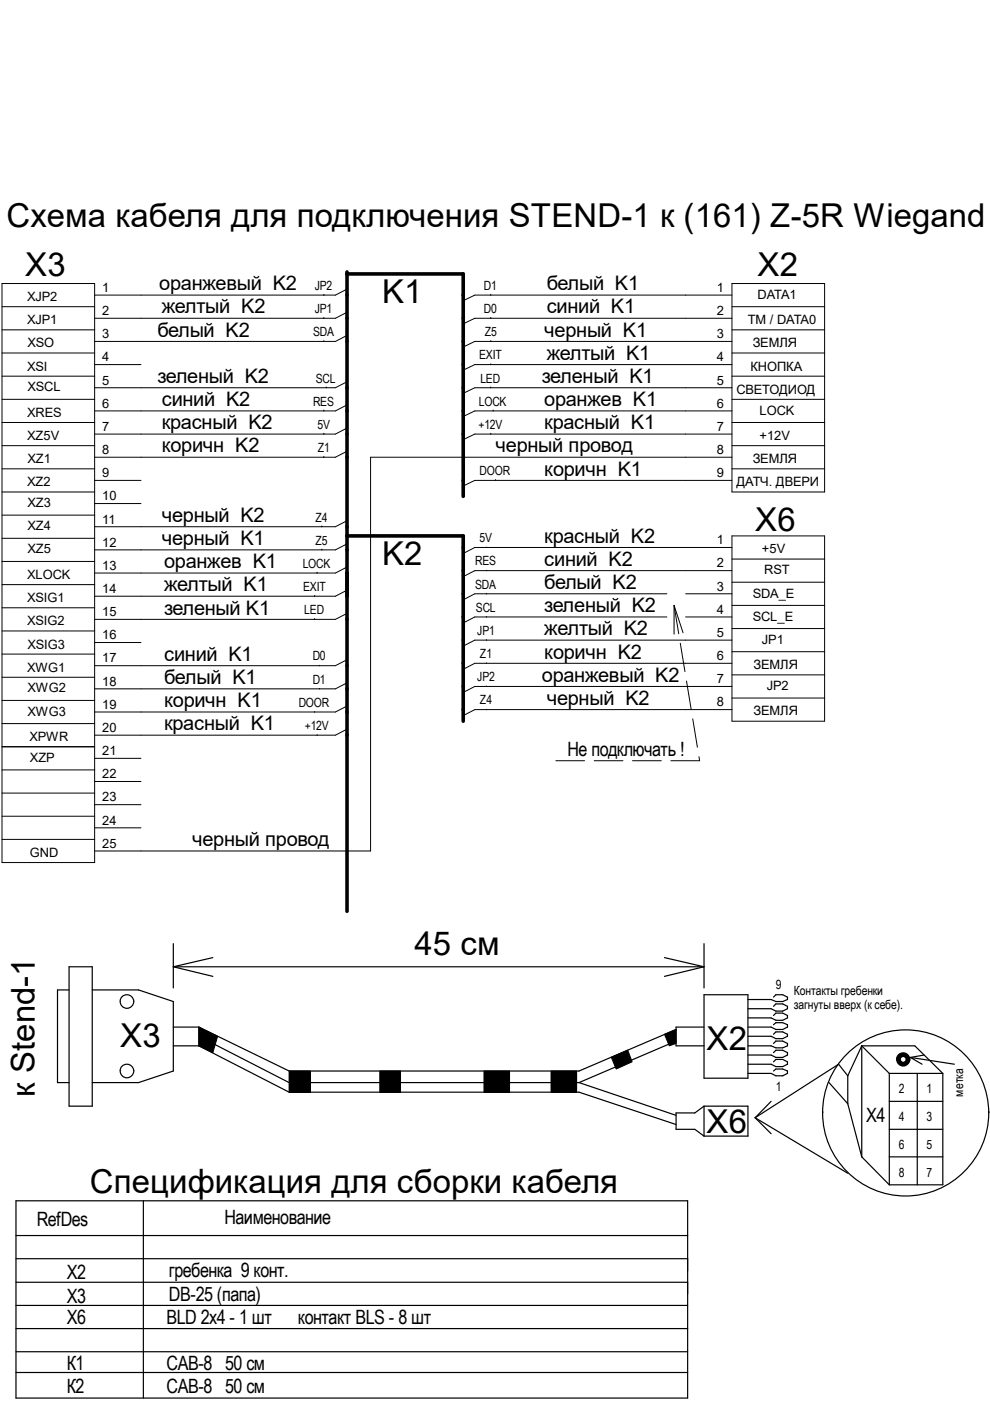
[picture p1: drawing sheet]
<svg xmlns="http://www.w3.org/2000/svg" width="210mm" height="297mm" viewBox="0 0 210 297" stroke-linecap="round" stroke-linejoin="round" font-family="sans-serif">
<g fill="none" stroke="#000" stroke-width=".25">
<path d="M14.6 209.9h-2.4v19.6h2.4M14.6 205h5v29.5h-5zM19.6 209.9h9.8l7.3 2.4v14.8l-7.3 2.4h-9.8M36.7 217.8h5.5M36.7 200.1v9.4M36.7 205h112.6M36.7 205l8.4 2M42.2 219.7l19.1 9.8h61.5M42.2 217.8v3.9M42.2 217.8l19.1 9.3h61.5l20.5-8.8M45.1 203l-8.4 2M140.9 203l8.4 2"/>
<path d="M149.3 217.8h-6v3.9h6M149.3 200.1v9.4M149.3 210.9h9.3v17.7h-9.3zM149.3 205l-8.4 2M164 217.3l.5-.5h1.4l1.1 .5v.5l-1.1 .5h-1.4l-1-.5h-4.9M164 219.3l.5-.5h1.4l1.1 .5v.4l-1.1 .5h-1.4l-1-.5h-4.9M164 215.3l.5-.5h1.4l1.1 .5v.5l-1.1 .5h-1.4l-1-.5h-4.9M164 213.4l.5-.5h1.4l1.1 .5v.5l-1.1 .5h-1.4l-1-.5h-4.9M164 211.4l.5-.5h1.4l1.1 .5v.5l-1.1 .4h-1.4l-1-.4h-4.9M36.7 221.7h5.5M42.2 221.7l19.1 9.9h61.5l20.5 6.8M122.8 229.5l20.5 7"/>
<path d="M133.1 222.7l-3.5 1.5M143.3 220.7l-20.5 8.8M149.3 234.5l-2 1.5h-4v3.4h4l2 1.5M149.3 234.5v6.4M149.3 234.5h9.3v6.4h-9.3M160.1 237l3.4 3.4M160.1 237l19.6 11.8M163.5 233.5l-3.4 3.5M164 221.2l.5-.5h1.4l1.1 .5v.5l-1.1 .5h-1.4l-1-.5h-4.9M164 227.1l.5-.4h1.4l1.1 .4v.5l-1.1 .5h-1.4l-1-.5h-4.9M164 225.1l.5-.5h1.4l1.1 .5v.5l-1.1 .5h-1.4l-1-.5h-4.9M164 223.2l.5-.5h1.4l1.1 .5v.5l-1.1 .5h-1.4l-1-.5h-4.9"/>
<path d="M175.8 229.5l3.9 4.5M179.7 228.1l-1.9-2.5-17.7 11.4M179.7 228.1v5.9M179.7 234l3 11.3M182.7 221.7h11.3l5.9 5.9M182.7 221.7v23.6M182.7 221.7l5.9 5.9M182.7 221.7l-3 6.4M188.6 239.4h11.3M188.6 227.6h11.3M188.6 227.6v23.6M188.6 233.5h11.3"/>
<path d="M193 224.2l2.5 1.4M193 224.2l9.4 1.4M194.5 227.6v23.6M195.9 223.7l-2.9 .5M199.9 227.6v23.6h-11.3M3.4 254.6h142.4v41.8h-142.4zM30.4 254.6v41.8M182.7 245.3l5.9 5.9M188.6 245.3h11.3M3.4 276.8h142.4M3.4 271.9h142.4M3.4 266.9h142.4"/>
<path d="M3.4 262h142.4M3.4 291h142.4M3.4 286.6h142.4M3.4 281.7h142.4"/>
<circle cx="26.9" cy="212.3" r="1.45"/>
<circle cx="26.9" cy="227.1" r="1.45"/>
<circle cx="192" cy="235.9" r="17.6"/>
</g>
<g fill="none" stroke="#000" stroke-width=".21">
<path d="M.4 60.1h19.7v122.8h-19.7zM.4 79.8h19.7M.4 74.8h19.7M.4 69.9h19.7M.4 65h19.7M20.1 77.3h9.8M68.7 62.4v.2M68.7 67.3v.2M68.7 72.2v.2M73.6 71.1l-2.5 1.3h-51M73.6 66.2l-2.5 1.3h-51M73.6 61.3l-2.5 1.3h-51"/>
<path d="M104.1 62.4v.2M104.1 67.3v.2M104.1 72.2v.2M104.1 77.1v.2M155.2 72.4h-54.5l-2.5 1.2M155.2 67.5h-54.5l-2.5 1.2M155.2 62.6h-54.5l-2.5 1.2M155.2 77.3h-54.5l-2.5 1.2M155.2 60.1h19.6v44.2h-19.6zM155.2 79.8h19.6M155.2 74.8h19.6M155.2 69.9h19.6"/>
<path d="M155.2 65h19.6M.4 99.4h19.7M.4 94.5h19.7M.4 89.6h19.7M.4 84.7h19.7M68.7 87v.1M68.7 91.9v.1M68.7 96.8v.1M69.2 82v.2M73.6 95.7l-2.5 1.2h-51M73.6 85.9l-2.5 1.2h-51M73.6 90.8l-2.5 1.2h-51"/>
<path d="M73.6 80.9l-2.5 1.3h-51M104.1 82v.2M104.1 91.9v.1M104.6 87v.1M155.2 96.9h-76.6v83.5h-58.5M155.2 87.1h-54.5l-2.5 1.2M155.2 92h-54.5l-2.5 1.2M155.2 82.2h-54.5l-2.5 1.2M155.2 99.4h19.6M155.2 94.5h19.6M155.2 89.6h19.6M155.2 84.7h19.6"/>
<path d="M.4 119h19.7M.4 114.1h19.7M.4 109.2h19.7M.4 104.3h19.7M20.1 101.9h9.8M20.1 106.8h9.8M68.2 111.5v.2M68.2 116.4v.2M73.6 110.4l-2.5 1.3h-51M73.6 115.3l-2.5 1.3h-51M103.1 116v.1M105.1 101.7v.2"/>
<path d="M155.2 101.9h-54.5l-2.5 1.1M155.2 116.1h-54.5l-2.5 1.2M155.2 113.6h19.6v39.3h-19.6zM155.2 118.5h19.6M.4 138.7h19.7M.4 133.8h19.7M.4 128.9h19.7M.4 124h19.7M20.1 136.2h9.8M66.7 126.2v.2M66.7 131.1v.2M67.2 121.3v.2"/>
<path d="M73.6 139.9l-2.5 1.2h-51M73.6 125.1l-2.5 1.3h-51M73.6 120.2l-2.5 1.3h-51M73.6 130l-2.5 1.3h-51M103.1 120.9v.1M103.1 125.8v.1M103.1 130.7v.1M103.1 135.6v.1M141.4 125.9h-40.7l-2.5 1.3M141.4 130.8h-40.7l-2.5 1.3M145.4 125.9h9.8M145.4 130.8h9.8"/>
<path d="M155.2 135.7h-54.5l-2.5 1.3M155.2 121h-54.5l-2.5 1.3M155.2 123.4h19.6M155.2 128.4h19.6M155.2 133.3h19.6M155.2 138.2h19.6M.4 158.3h19.7M.4 153.4h19.7M.4 148.5h19.7M.4 143.6h19.7M66.7 150.9v.1M67.2 155.8v.1"/>
<path d="M67.7 141.1h.1M67.7 146h.1M73.6 154.6l-2.5 1.3h-51M73.6 149.7l-2.5 1.3h-51M73.6 144.8l-2.5 1.2h-51M103.1 140.5v.1M103.1 145.5h.1M103.1 150.4v.1M155.2 150.5h-54.5l-2.5 1.2M155.2 140.6h-54.5l-2.5 1.3M155.2 145.5h-54.5l-2.5 1.3M155.2 143.1h19.6"/>
<path d="M155.2 148h19.6M.4 178h19.7M.4 173.1h19.7M.4 168.1h19.7M.4 163.2h19.7M20.1 165.7h9.8M20.1 160.8h9.8M20.1 170.6h9.8M20.1 175.5h9.8M42.2 217.8l3.9 1.9-1 3.5-2.9-1.5zM140.9 219.3l2.4-1v2.9l-1.4 .5zM61.3 227.1h4.5v4.5h-4.5z"/>
<path d="M80.5 227.1h4.4v4.5h-4.4zM102.6 227.1h5.4v4.5h-5.4zM116.8 227.1h5.5v4.5h-5.5zM129.6 224.2l3.5-1.5 .9 2.4-3.4 1.6z"/>
</g>
<path d="M73.6 57.7v135.5M73.6 58.1h24.6v47.1M73.6 113.6h24.6v39.3" fill="none" stroke="#000" stroke-width=".76"/>
<g fill="#000">
<path d="M140.9 219.3l2.4-1v2.9l-1.4 .5z" fill-rule="evenodd"/>
<path d="M42.2 217.8l3.9 1.9-1 3.5-2.9-1.5z" fill-rule="evenodd"/>
<path d="M61.3 227.1h4.5v4.5h-4.5z" fill-rule="evenodd"/>
<path d="M80.5 227.1h4.4v4.5h-4.4z" fill-rule="evenodd"/>
<path d="M102.6 227.1h5.4v4.5h-5.4z" fill-rule="evenodd"/>
<path d="M116.8 227.1h5.5v4.5h-5.5z" fill-rule="evenodd"/>
<path d="M129.6 224.2l3.5-1.5 .9 2.4-3.4 1.6z" fill-rule="evenodd"/>
</g>
<circle cx="191.5" cy="224.6" r="1.03" fill="none" stroke="#000" stroke-width="1"/>
<path d="M142.9 128.4v6.4M142.9 128.4l2 5.9M142.9 128.4l5.4 32.9M148.3 161.3h-31" fill="none" stroke="#000" stroke-width=".21" stroke-dasharray="6.1 2"/>
<g font-size="7">
<text x="1.4" y="48.2">Схема кабеля для подключения STEND-1 к (161) Z-5R Wiegand</text>
<text x="5.3" y="58.5">Х3</text>
<text x="160.6" y="58.5">Х2</text>
<text x="81" y="64.3">K1</text>
<text x="160.1" y="112.5">Х6</text>
<text x="81" y="119.9">K2</text>
<text x="87.9" y="202.4">45 см</text>
<text x="25.5" y="222.1">Х3</text>
<text x="149.8" y="222.6">Х2</text>
<text x="7.4" y="232.5" transform="rotate(-90 7.4 232.5)">к Stend-1</text>
<text x="149.8" y="240.3">Х6</text>
<text x="19.1" y="253">Спецификация для сборки кабеля</text>
</g>
<g font-size="4.2">
<text x="33.8" y="61.6">оранжевый K2</text>
<text x="115.9" y="61.6">белый K1</text>
<text x="33.4" y="71.4">белый K2</text>
<text x="34.3" y="66.5">желтый K2</text>
<text x="115.4" y="71.4">черный K1</text>
<text x="115.9" y="66.5">синий K1</text>
<text x="115.9" y="76.3">желтый K1</text>
<text x="33.4" y="81.2">зеленый K2</text>
<text x="114.9" y="81.2">зеленый K1</text>
<text x="34.3" y="86.1">синий K2</text>
<text x="115.4" y="86.1">оранжев K1</text>
<text x="34.3" y="95.9">коричн K2</text>
<text x="34.3" y="91">красный K2</text>
<text x="105.1" y="95.9">черный провод</text>
<text x="115.4" y="91">красный K1</text>
<text x="115.4" y="100.8">коричн K1</text>
<text x="34.3" y="110.7">черный K2</text>
<text x="34.3" y="115.6">черный K1</text>
<text x="115.4" y="115.1">красный K2</text>
<text x="115.4" y="120">синий K2</text>
<text x="34.8" y="125.4">желтый K1</text>
<text x="34.8" y="120.5">оранжев K1</text>
<text x="115.4" y="124.9">белый K2</text>
<text x="34.8" y="130.3">зеленый K1</text>
<text x="115.4" y="129.8">зеленый K2</text>
<text x="115.4" y="134.7">желтый K2</text>
<text x="34.8" y="140.1">синий K1</text>
<text x="115.4" y="139.6">коричн K2</text>
<text x="34.8" y="145">белый K1</text>
<text x="34.8" y="149.9">коричн K1</text>
<text x="114.9" y="144.5">оранжевый K2</text>
<text x="115.9" y="149.4">черный K2</text>
<text x="34.8" y="154.9">красный K1</text>
<text x="120.3" y="160.3">Не подключать !</text>
<text x="40.7" y="179.4">черный провод</text>
<text x="183.6" y="237.9">Х4</text>
<text x="7.8" y="260">RefDes</text>
<text x="47.6" y="259.5">Наименование</text>
<text x="14.1" y="271.3">Х2</text>
<text x="35.8" y="275.8">DB-25 (папа)</text>
<text x="35.8" y="270.8">гребенка 9 конт.</text>
<text x="14.1" y="280.7">Х6</text>
<text x="14.1" y="276.2">Х3</text>
<text x="35.3" y="280.7">BLD 2x4 - 1 шт</text>
<text x="63.2" y="280.7">контакт BLS - 8 шт</text>
<text x="14.1" y="290.5">К1</text>
<text x="35.3" y="290.5">CAB-8 50 см</text>
<text x="14.1" y="295.4">К2</text>
<text x="35.3" y="295.4">CAB-8 50 см</text>
</g>
<g font-size="2.7">
<text x="5.8" y="63.8">XJP2</text>
<text x="21.7" y="61.9">1</text>
<text x="66.7" y="61.5">JP2</text>
<text x="102.6" y="61.5">D1</text>
<text x="152" y="61.9">1</text>
<text x="160.6" y="63.3">DATA1</text>
<text x="5.8" y="68.7">XJP1</text>
<text x="21.7" y="66.8">2</text>
<text x="21.7" y="71.7">3</text>
<text x="66.4" y="71.3">SDA</text>
<text x="66.7" y="66.4">JP1</text>
<text x="102.6" y="66.4">D0</text>
<text x="102.8" y="71.3">Z5</text>
<text x="152" y="66.8">2</text>
<text x="152" y="71.7">3</text>
<text x="158.6" y="68.7">TM / DATA0</text>
<text x="5.8" y="73.7">XSO</text>
<text x="21.7" y="76.6">4</text>
<text x="101.6" y="76.2">EXIT</text>
<text x="152" y="76.6">4</text>
<text x="159.6" y="73.7">ЗЕМЛЯ</text>
<text x="5.8" y="78.6">XSI</text>
<text x="5.8" y="83">XSCL</text>
<text x="21.7" y="81.5">5</text>
<text x="67" y="81.1">SCL</text>
<text x="101.9" y="81.1">LED</text>
<text x="152" y="81.5">5</text>
<text x="156.1" y="83.5">СВЕТОДИОД</text>
<text x="159.1" y="78.6">КНОПКА</text>
<text x="5.8" y="88.3">XRES</text>
<text x="21.7" y="86.4">6</text>
<text x="66.4" y="86">RES</text>
<text x="101.5" y="86">LOCK</text>
<text x="152" y="86.4">6</text>
<text x="161" y="87.9">LOCK</text>
<text x="5.8" y="93.3">XZ5V</text>
<text x="21.7" y="91.4">7</text>
<text x="67.3" y="90.9">5V</text>
<text x="67.4" y="95.8">Z1</text>
<text x="101.4" y="90.9">+12V</text>
<text x="152" y="91.4">7</text>
<text x="161" y="93.3">+12V</text>
<text x="5.8" y="98.2">XZ1</text>
<text x="21.7" y="96.3">8</text>
<text x="21.7" y="101.2">9</text>
<text x="101.7" y="100.8">DOOR</text>
<text x="152" y="96.3">8</text>
<text x="152" y="101.2">9</text>
<text x="159.6" y="98.2">ЗЕМЛЯ</text>
<text x="5.8" y="103.1">XZ2</text>
<text x="5.8" y="107.5">XZ3</text>
<text x="21.7" y="106.1">10</text>
<text x="156.1" y="103.1">ДАТЧ. ДВЕРИ</text>
<text x="5.8" y="112.4">XZ4</text>
<text x="21.7" y="111">11</text>
<text x="66.9" y="110.6">Z4</text>
<text x="5.8" y="117.3">XZ5</text>
<text x="21.7" y="115.9">12</text>
<text x="66.9" y="115.5">Z5</text>
<text x="100.8" y="119.9">RES</text>
<text x="101.7" y="115">5V</text>
<text x="152" y="115.4">1</text>
<text x="161.5" y="117.3">+5V</text>
<text x="5.8" y="122.7">XLOCK</text>
<text x="21.7" y="125.7">14</text>
<text x="21.7" y="120.8">13</text>
<text x="64.2" y="120.4">LOCK</text>
<text x="64.3" y="125.3">EXIT</text>
<text x="100.8" y="124.8">SDA</text>
<text x="152" y="120.3">2</text>
<text x="152" y="125.2">3</text>
<text x="162.1" y="121.8">RST</text>
<text x="5.8" y="127.6">XSIG1</text>
<text x="21.7" y="130.6">15</text>
<text x="64.5" y="130.2">LED</text>
<text x="100.9" y="129.7">SCL</text>
<text x="152" y="130.1">4</text>
<text x="159.6" y="126.7">SDA_E</text>
<text x="159.6" y="131.7">SCL_E</text>
<text x="5.8" y="132.6">XSIG2</text>
<text x="5.8" y="137.5">XSIG3</text>
<text x="21.7" y="135.6">16</text>
<text x="101.2" y="134.6">JP1</text>
<text x="152" y="135">5</text>
<text x="161.5" y="136.6">JP1</text>
<text x="5.8" y="142.4">XWG1</text>
<text x="21.7" y="140.5">17</text>
<text x="66.3" y="140">D0</text>
<text x="101.8" y="139.5">Z1</text>
<text x="152" y="140">6</text>
<text x="159.8" y="141.8">ЗЕМЛЯ</text>
<text x="5.8" y="146.8">XWG2</text>
<text x="21.7" y="145.4">18</text>
<text x="63.3" y="149.9">DOOR</text>
<text x="66.3" y="144.9">D1</text>
<text x="101.2" y="144.4">JP2</text>
<text x="101.8" y="149.4">Z4</text>
<text x="152" y="144.9">7</text>
<text x="152" y="149.8">8</text>
<text x="162.6" y="146.4">JP2</text>
<text x="5.8" y="151.7">XWG3</text>
<text x="21.7" y="150.3">19</text>
<text x="21.7" y="155.2">20</text>
<text x="64.6" y="154.8">+12V</text>
<text x="159.8" y="151.6">ЗЕМЛЯ</text>
<text x="6.3" y="157.1">XPWR</text>
<text x="6.4" y="161.5">XZP</text>
<text x="21.7" y="160.1">21</text>
<text x="21.7" y="165">22</text>
<text x="21.7" y="169.9">23</text>
<text x="21.7" y="179.7">25</text>
<text x="21.7" y="174.8">24</text>
<text x="6.4" y="181.7">GND</text>
<text x="164.5" y="209.7">9</text>
<text x="168.3" y="210.9">Контакты гребенки</text>
<text x="168.3" y="214">загнуты вверх (к себе).</text>
<text x="164.5" y="231.3">1</text>
<text x="190.6" y="231.8">2</text>
<text x="196.4" y="231.8">1</text>
<text x="204.2" y="232.5" transform="rotate(-90 204.2 232.5)">метка</text>
<text x="190.6" y="237.7">4</text>
<text x="196.4" y="237.7">3</text>
<text x="190.6" y="243.7">6</text>
<text x="196.4" y="243.7">5</text>
<text x="190.6" y="249.5">8</text>
<text x="196.4" y="249.5">7</text>
</g>
</svg>
